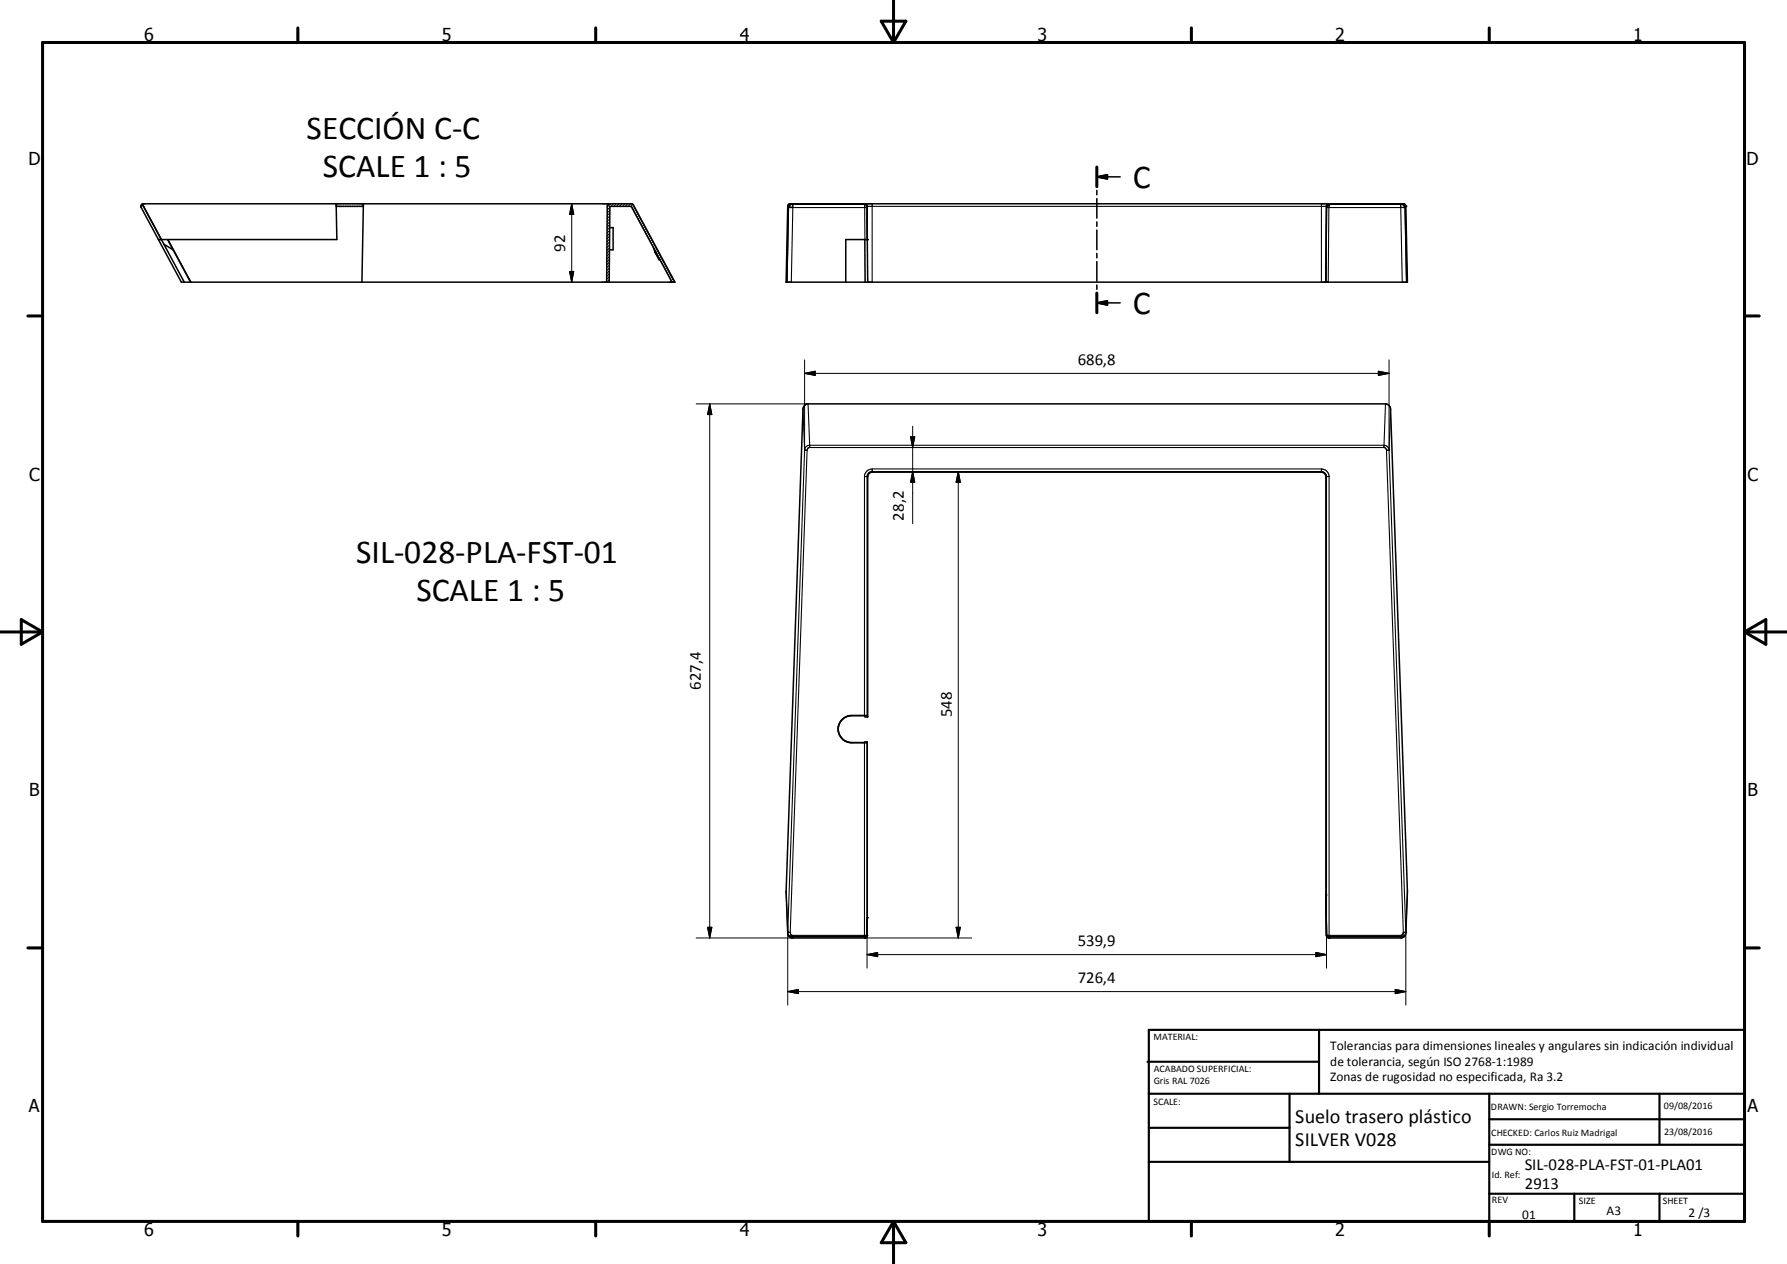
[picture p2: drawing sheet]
<svg xmlns="http://www.w3.org/2000/svg" width="420mm" height="297mm" viewBox="0 0 420 297" stroke-linecap="round" stroke-linejoin="round" font-family="sans-serif">
<g fill="none" stroke="#000" stroke-width=".36">
<path d="M257.8 39.2v4.7M33.2 48.7l4 7.6M33.2 48.7h.1M33.5 48l115.1-.1 .3 .3 9.7 18.1h-116l-5.4-10M33.5 48l9.8 18.3M33.5 48l-.3 .2v.5M38.5 57.4l2.2 1.3M39.4 56.3l5.4 10M39.5 56.3l5.4 10M79 48.5l.2 7.8h-42M79 48.5h6.4M79 47.9v.6"/>
<path d="M85.4 48.5l-.3 17.8M85.4 47.9v.6M143.3 53.5h.8v5.2h-.9M143.3 47.9l-.3 .1-.3 .5-.1 17.8M153.7 58.3l.3 1M154 59.3l.9 1.7h.2M154.1 59.2l-.1 .1M185.3 48l.4-.1h144.2l.3 .1 .2 .4 .4 17.9h-146l.4-17.9zM203.2 47.9h.1M203.3 56.3v10M203.3 48l.3 .1M203.3 48h-16.9l-.9 .3-.2 .3-.3 17.7"/>
<path d="M203.4 47.9l.3 .3M203.6 48.1l.1 .1M203.7 48.2l.1 .2M203.7 48.2l.1 .3M203.8 48.3v.2M203.8 48.5l.1 7.8M203.9 56.3l.1 10M203.9 56.3h-5.1v10M257.8 44.7v1.1M257.8 46.7v4.6M257.8 52.1v1.1M257.8 54.1v4.6"/>
<path d="M257.8 59.5v1.1M257.8 41.6l2.5-.6v1.1zM257.8 41.6h5.5M311.8 48.5l-.2 17.8M311.8 48.4h.1M311.8 48.4v.1M311.9 48.2l-.1 .3M311.9 48.2l-.1 .2M312 48.1l-.1 .1M312.1 48l-.1 .1M312.2 48h17l.9 .3 .2 .3 .3 17.7M312.3 48h-.2"/>
<path d="M312.4 47.9l-.4 .2M329.8 48.7h.1M143.2 66.3l.1-17.8h5.1l9.6 17.8M257.8 61.5v4.6M257.8 67v1M257.8 68.9v4.6M257.8 71.2h5.5M257.8 71.2l2.5-.5v1zM197.4 169.9l-.4 1.2 .4 1.7M197.4 172.8l.5 .7M197.9 169.1l-.5 .8M197.9 173.5l1 .7"/>
<path d="M198.5 168.6l-.6 .5M198.9 174.2l.9 .3M199.8 168.2h4M199.8 168.2l-1.3 .4M199.8 168.2h3.4l.1 .3h.7M203.8 168.2h.1M203.8 168.2l.2 .3M203.9 174.4l-.1 .1h-4M203.9 174.4h-.6l-.1 .1M203.9 174.4v41.3M204 168.5v-56.5l.1-.5 .4-.4h106.6l.4 .4 .1 .5v98.3M185.3 219.8l-.1-.5-.4-9.8 3.9-113.3a1.26 1.26 0 0 1 1.2-1.3h135.8a1.26 1.26 0 0 1 1.2 1.3l3.9 113.3-.4 9.8-.1 .5"/>
<path d="M185.3 219.8l.8 .3h17.2l.4-.2M185.3 219.8l.5 .4 .6 .2h16.8l.4-.2 .2-.4M203.8 219.9h-.1M203.8 219.8l-.1 .1M203.8 219.8h.1M203.9 215.6l-.1 4.2M311.6 210.2l.2 9.6M311.8 219.8h.1M311.8 219.8l.1 .1M311.8 219.9h.1M311.9 219.9l.4 .2M330.3 219.8l-.8 .3h-17.2"/>
<path d="M330.3 219.8l-.5 .4-.6 .2h-16.9l-.4-.3-.1-.3M312.1 220l.2 .1"/>
</g>
<g fill="#000">
<circle cx="33.7" cy="47.9" r=".18"/>
<circle cx="185.2" cy="48.5" r=".18"/>
<circle cx="185.4" cy="48.6" r=".18"/>
<circle cx="185.7" cy="47.9" r=".18"/>
<circle cx="185.8" cy="48.7" r=".18"/>
<circle cx="203.5" cy="48.7" r=".18"/>
<circle cx="203.9" cy="56.3" r=".18"/>
<circle cx="312.1" cy="48.7" r=".18"/>
<circle cx="329.8" cy="47.9" r=".18"/>
<circle cx="329.8" cy="48.7" r=".18"/>
<circle cx="329.9" cy="47.9" r=".18"/>
<circle cx="330.2" cy="48.6" r=".18"/>
<circle cx="330.4" cy="48.5" r=".18"/>
<circle cx="311.6" cy="66.3" r=".18"/>
<circle cx="203.9" cy="215.7" r=".18"/>
<circle cx="311.6" cy="210.3" r=".18"/>
<circle cx="203.2" cy="220.4" r=".18"/>
<circle cx="312.3" cy="220.4" r=".18"/>
</g>
<g fill="none" stroke="#000" stroke-width=".25">
<path d="M185.2 48.5h.1M185.2 48.5l.9 .3h17.3l.3-.2M186.4 47.9l-.4 18.4M203.2 47.9v.1M203.2 48h.1M203.2 48v.1M203.2 48.1l.1 8.2M203.3 48h.1M203.4 48l-.2 .1M203.4 48h.1M203.4 48l.2 .1M203.6 48.1l.1 .5"/>
<path d="M203.6 48.1l.2 .4M203.8 48.5h.1M203.8 48.5h108M203.8 48.5l-.1 .1M203.8 48.5l.1 7.8M205 47.9v18.4M310.6 47.9v18.4M311.8 48.5v.1M311.8 48.5l-.2 17.8M311.8 48.6l.5 .2M311.8 48.3v.2M311.9 48.2h.1"/>
<path d="M312.1 48.1l.3 .1M312.1 48.1l-.3 .2M312.3 48.4h.1M312.3 48.8l-.1 17.5M312.4 48.2l-.1 .6M312.4 47.9v.3M312.4 48l-.3 .1M329.2 47.9l.4 18.4M330.3 48.6l-.8 .2h-17.2M330.4 48.6h-.1M330.4 48.5v.1M188.7 96.2l.4 9.6"/>
<path d="M189.9 94.9l.4 9.7M325.7 94.9l-.4 9.7M326.9 96.2l-.4 9.6M189.1 105.8h.1M189.1 105.8h.6M189.1 105.8l-3.9 113.3M189.7 105.8l-4 113.3M190.1 105.2l-.4 .6M190.2 105.2h135.2l.3 .1 .2 .5M190.2 105.2h-.1M190.3 104.6v.6M190.3 104.6h135"/>
<path d="M190.3 104.6a1.18 1.18 0 0 0-1.2 1.2M203.2 112v56.1M203.2 112h.8M205 110.2v.8M205 110.2a1.81 1.81 0 0 0-1.8 1.8M205 110.2h105.6M310.6 110.2v.8M310.6 110.2a1.81 1.81 0 0 1 1.8 1.8M311.6 112h.8M312.4 112v108.3M325.3 104.6v.6M325.3 104.6a1.22 1.22 0 0 1 1.2 1.2"/>
<path d="M325.9 105.8l4 113.3M326.5 105.8h-.1M326.5 105.8h-.6M326.5 105.8l3.9 113.3M200.2 174.5h.1M200.2 168.1v.1M203.2 174.5v45.6M203.8 168.2v-56.2l.1-.5 .6-.6 .5-.1h105.6l.5 .1 .6 .6 .1 .5v107.8M203.8 174.5v45.3M184.8 209.5l.4 9.6M185.2 219.1h.1M185.2 219.1v.1"/>
<path d="M185.2 219.1h.5M185.7 219.1l.2 .5 .3 .2h17.6M186.4 219.8v.6M203.7 220h-.1M203.8 219.9l-.1 .1M203.8 219.8h.1M203.8 219.8v.1M203.9 215.7l-.1 4.1M311.6 210.3l.2 9.5M311.8 219.8h.1M311.8 219.8v.1M311.8 220h.2"/>
<path d="M311.8 219.9l.6 .2M311.9 220h-.1M311.9 220h.1M329.2 219.8v.6M329.8 219.4h.1M329.8 219.4l-.5 .4h-17.5M329.9 219.1l-.1 .3M330.4 219.1h.1M330.4 219.1v.1M330.4 219.1h-.5M330.8 209.5l-.4 9.6M203.2 220.1h.2"/>
<path d="M203.2 220.1v.1M203.2 220.2v.2M203.2 220.4h.1M203.2 220.1h.1M203.3 220.1h.1M203.4 220.1l-.2 .1M203.4 220.1h.1M203.6 220l-.2 .1M203.6 220l.1 .1M312.1 220.1l.3 .2M312.3 220.4h.1M312.4 220.3l-.1 .1"/>
</g>
<g fill="none" stroke="#000" stroke-width=".71">
<path d="M10 10h400v277h-400zM70 6.6v3.4M140 6.6v3.4M207.1 5h5.8l-2.9 5zM210 0v10M280 6.6v3.4M350 6.6v3.4M257.8 39.2v4.7M6.6 74.2h3.4M257.8 68.9v4.6M410 74.2h3.5M0 148.5h10"/>
<path d="M5 145.6l5 2.9-5 2.9zM410 148.5h10.1M410 148.5l5.1-2.9v5.8zM6.6 222.7h3.4M410 222.7h3.5M70 287v3.4M140 287v3.4M210 287v10M210 287l2.9 5h-5.8zM280 287v3.4M350 287v3.4"/>
</g>
<g fill="none" stroke="#000" stroke-width=".51">
<path d="M269.7 249.5h40.3M270 242h140v45h-140zM270 257h140M303.1 257v16M310 242v15M350 257v30M390.1 257v12M270 265h33.1M270 273h80M350 269h60M350 263h60M350 280.5h60"/>
<path d="M370 280.5v6.5M390.1 280.5v6.5"/>
</g>
<path d="M257.8 41.6l2.5-.6v1.1zM257.8 71.2l2.5-.5v1z" fill="#000" stroke="#000" stroke-width=".36"/>
<g fill="none" stroke="#000" stroke-width=".24">
<path d="M134.4 47.9v18.4M134.4 47.9l.5 2.5h-1zM143.2 59.6l-.6 .6M143.2 58.9l-.6 .6M143.3 58.2l-.6 .6M143.3 57.6l-.6 .6M143.3 56.9l-.6 .6M143.3 56.2l-.6 .6M143.3 55.5l-.6 .6M143.3 54.8l-.6 .7M143.3 54.2l-.6 .6M143.3 53.5l-.6 .6"/>
<path d="M143.3 52.8l-.6 .6M143.3 52.1l-.6 .6M143.3 51.4l-.6 .6M143.3 50.8l-.6 .6M143.3 50.1l-.6 .6M143.3 49.4l-.6 .6M143.3 48.7l-.6 .6M143.5 47.9l-.8 .7M144.2 47.9l-.6 .6M144.8 47.9l-.6 .6M145.5 47.9l-.6 .6M146.2 47.9l-.6 .6"/>
<path d="M146.9 47.9l-.6 .6M147.5 47.9l-.6 .6M148.2 47.9l-.6 .6M148.8 48l-.5 .5M149 48.4l-.4 .5M149.3 48.8l-.5 .5M149.5 49.3l-.4 .4M149.7 49.7l-.4 .5M150 50.2l-.5 .4M150.2 50.6l-.4 .5M150.4 51.1l-.4 .4M150.7 51.5l-.5 .4"/>
<path d="M150.9 51.9l-.4 .5M151.1 52.4l-.4 .4M151.4 52.8l-.5 .4M151.6 53.2l-.4 .5M151.9 53.7l-.5 .4M152.1 54.1l-.5 .5M152.3 54.6l-.4 .4M152.6 55l-.5 .4M152.8 55.4l-.4 .5M153 55.9l-.4 .4M153.3 56.3l-.5 .4M153.5 56.7l-.4 .5"/>
<path d="M153.7 57.2l-.4 .4M154 57.6l-.5 .5M154.2 58.1l-.4 .4M154.4 58.5l-.4 .4M154.7 58.9l-.5 .5M154.9 59.4l-.4 .4M155.2 59.8l-.5 .5M133.9 63.8h1l-.5 2.5zM143.2 65.7l-.6 .6M143.2 65l-.6 .6M143.2 64.3l-.6 .6M143.2 63.7l-.6 .6"/>
<path d="M143.2 63l-.6 .6M143.2 62.3l-.6 .6M143.2 61.6l-.6 .6M143.2 60.9l-.6 .6M143.2 60.3l-.6 .6M155.4 60.3l-.4 .4M155.6 60.7l-.4 .4M155.9 61.1l-.5 .5M156.1 61.6l-.5 .4M156.3 62l-.4 .4M156.6 62.4l-.5 .5M156.8 62.9l-.4 .4"/>
<path d="M157 63.3l-.4 .5M157.3 63.8l-.5 .4M157.5 64.2l-.4 .4M157.7 64.6l-.4 .5M158 65.1l-.5 .4M158.2 65.5l-.4 .4M158.5 65.9l-.4 .4M163.6 94.9h26.3M166.8 94.9v125.5M166.8 94.9l.5 2.5h-1zM189.1 87.7h137.4M189.1 87.7l2.5-.5v1z"/>
<path d="M189.1 84.6v21.2M324 87.2l2.5 .5-2.5 .5zM326.5 84.6v21.2M214 102.6h1l-.5 2.6zM214.5 100.2v22.9M214.5 110.8l.5 2.5h-1zM225.2 110.8l.5 2.5h-1zM225.2 110.8v109.6M166.3 217.9h1l-.5 2.5zM185.2 219.1v17.1M203.8 219.8v7.7M224.7 217.9h1l-.5 2.5z"/>
<path d="M311.8 219.3v8.2M330.4 219.1v17.1M163.6 220.4h22.8M185.2 233h145.2M185.2 233l2.4-.5v1zM203.2 220.4h25.2M203.8 224.3h108M203.8 224.3l2.5-.5v1zM309.3 223.8l2.5 .5-2.5 .5zM327.9 232.5l2.5 .5-2.5 .5z"/>
</g>
<g fill="#000" stroke="#000" stroke-width=".24">
<path d="M134.4 47.9l.5 2.5h-1zM133.9 63.8h1l-.5 2.5zM166.8 94.9l.5 2.5h-1zM189.1 87.7l2.5-.5v1zM324 87.2l2.5 .5-2.5 .5zM214 102.6h1l-.5 2.6zM214.5 110.8l.5 2.5h-1zM225.2 110.8l.5 2.5h-1zM166.3 217.9h1l-.5 2.5zM224.7 217.9h1l-.5 2.5zM185.2 233l2.4-.5v1zM203.8 224.3l2.5-.5v1z"/>
<path d="M309.3 223.8l2.5 .5-2.5 .5zM327.9 232.5l2.5 .5-2.5 .5z"/>
</g>
<g font-size="7.9">
<text x="72.1" y="32.6">SECCIÓN C-C</text>
<text x="75.9" y="41.6">SCALE 1 : 5</text>
<text x="266.3" y="44.1">C</text>
<text x="266.3" y="73.7">C</text>
<text x="83.7" y="132.2">SIL-028-PLA-FST-01</text>
<text x="97.9" y="141.2">SCALE 1 : 5</text>
</g>
<g font-size="4.7">
<text x="304.5" y="263.9">Suelo trasero plástico</text>
<text x="304.5" y="269.3">SILVER V028</text>
</g>
<g font-size="4.2">
<text x="33.9" y="9.6">6</text>
<text x="103.9" y="9.6">5</text>
<text x="173.9" y="9.6">4</text>
<text x="243.8" y="9.6">3</text>
<text x="313.9" y="9.6">2</text>
<text x="383.9" y="9.6">1</text>
<text x="6.7" y="38.7">D</text>
<text x="410.5" y="38.7">D</text>
<text x="6.9" y="112.9">C</text>
<text x="410.7" y="112.9">C</text>
<text x="6.9" y="187.1">B</text>
<text x="410.7" y="187.1">B</text>
<text x="6.8" y="261.4">A</text>
<text x="410.7" y="261.4">A</text>
<text x="33.9" y="290.4">6</text>
<text x="103.9" y="290.4">5</text>
<text x="173.9" y="290.4">4</text>
<text x="243.8" y="290.4">3</text>
<text x="313.9" y="290.4">2</text>
<text x="383.9" y="290.4">1</text>
</g>
<g font-size="3.9">
<text x="132.8" y="59.1" transform="rotate(-90 132.8 59.1)">92</text>
<text x="253.3" y="85.7">686,8</text>
<text x="212.4" y="122.3" transform="rotate(-90 212.4 122.3)">28,2</text>
<text x="164.8" y="162.1" transform="rotate(-90 164.8 162.1)">627,4</text>
<text x="223.7" y="168.6" transform="rotate(-90 223.7 168.6)">548</text>
<text x="253.3" y="222.2">539,9</text>
<text x="253.3" y="230.9">726,4</text>
<text x="358.4" y="274.9">SIL-028-PLA-FST-01-PLA01</text>
<text x="358.4" y="279.4">2913</text>
</g>
<g font-size="3.1">
<text x="312.7" y="246.8">Tolerancias para dimensiones lineales y angulares sin indicación individual</text>
<text x="312.7" y="250.4">de tolerancia, según ISO 2768-1:1989</text>
<text x="312.7" y="254">Zonas de rugosidad no especificada, Ra 3.2</text>
<text x="357.8" y="286.5">01</text>
<text x="377.6" y="285.6">A3</text>
<text x="396.9" y="285.9">2 /3</text>
</g>
<g font-size="2.4">
<text x="271.1" y="244.4">MATERIAL:</text>
<text x="271.2" y="252">ACABADO SUPERFICIAL:</text>
<text x="271.2" y="254.7">Gris RAL 7026</text>
<text x="271.1" y="259.7">SCALE:</text>
<text x="350.4" y="260.8">DRAWN: Sergio Torremocha</text>
<text x="391.1" y="260.6">09/08/2016</text>
<text x="350.5" y="266.9">CHECKED: Carlos Ruiz Madrigal</text>
<text x="391.2" y="266.7">23/08/2016</text>
<text x="350.5" y="271.4">DWG NO:</text>
<text x="350.7" y="276.9">Id. Ref:</text>
<text x="350.7" y="282.8">REV</text>
<text x="371.1" y="282.9">SIZE</text>
<text x="390.8" y="283">SHEET</text>
</g>
</svg>
